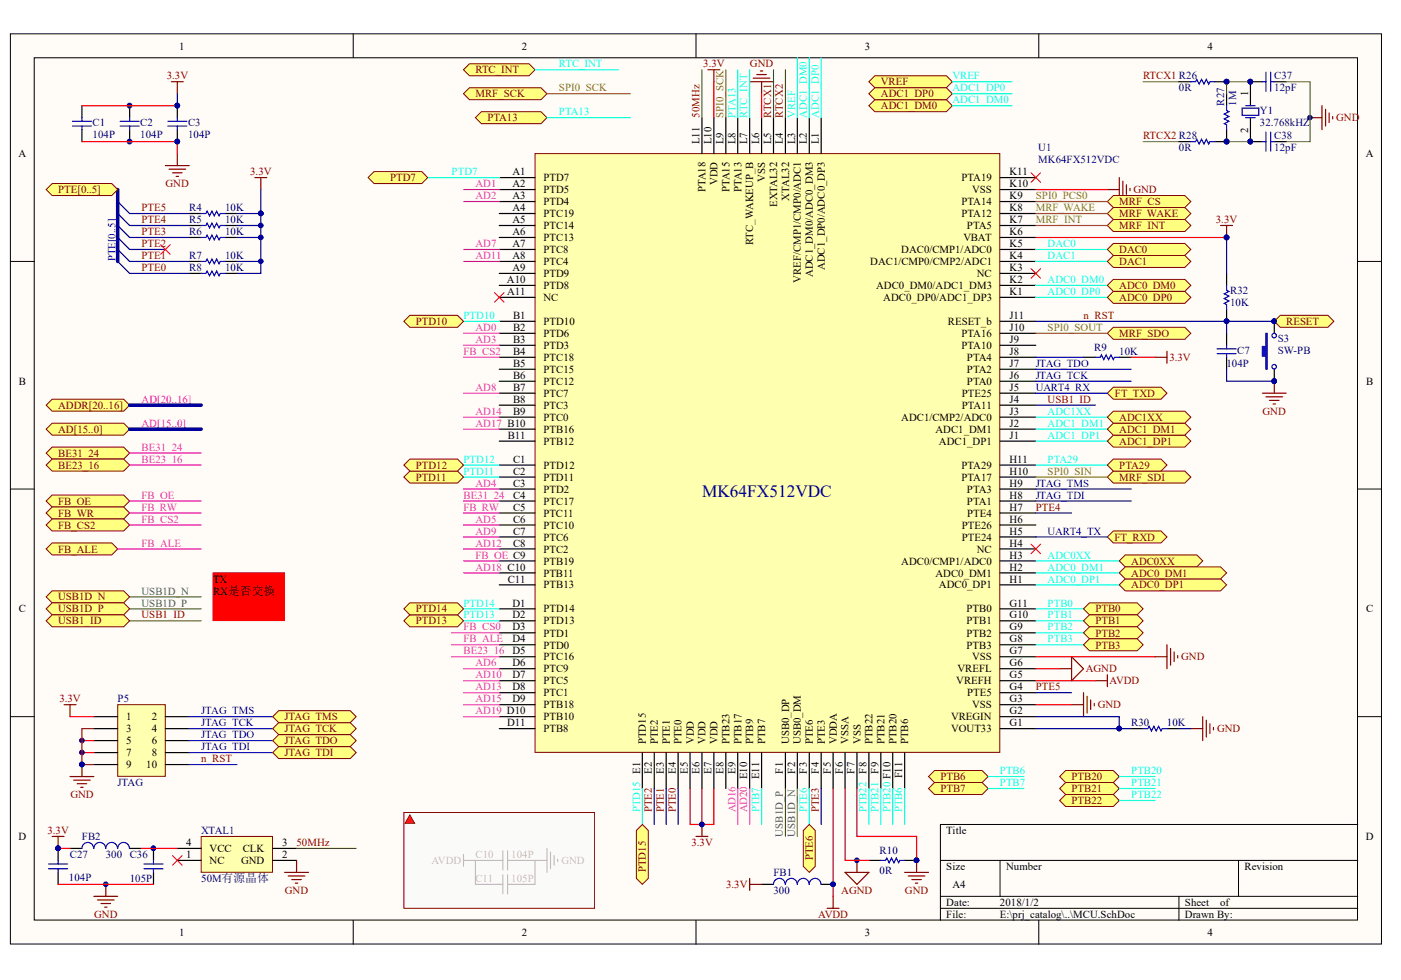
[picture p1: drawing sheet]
# Altium schematic sheet MCU.SchDoc
size A4

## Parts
C1  value 104P  [0402]  (hidden comment: Cap)
C2  value 104P  [0402]  (hidden comment: Cap)
C3  value 104P  [0402]  (hidden comment: Cap)
C7  value 104P  [1608[0603]]  (hidden comment: Cap)
C10  value 104P  [0402]  (hidden comment: Cap)  (masked out: inside a compile mask, not in the netlist)
C11  value 105P  [0402]  (hidden comment: Cap)  (masked out: inside a compile mask, not in the netlist)
C27  value 104P  [1608[0603]]  (hidden comment: Cap)
C36  value 105P  [1608[0603]]  (hidden comment: Cap)
C37  value 12pF  [1608[0603]]  (hidden comment: Cap)
C38  value 12pF  [1608[0603]]  (hidden comment: Cap)
FB1  value 300  [0402]  (hidden comment: Inductor)
FB2  value 300  [0402]  (hidden comment: Inductor)
P5  JTAG  [MHDR2X5]
R4  value 10K  [1608[0603]]  (hidden comment: Res)
R5  value 10K  [1608[0603]]  (hidden comment: Res)
R6  value 10K  [1608[0603]]  (hidden comment: Res)
R7  value 10K  [1608[0603]]  (hidden comment: Res)
R8  value 10K  [1608[0603]]  (hidden comment: Res)
R9  value 10K  [1608[0603]]  (hidden comment: Res)
R10  value 0R  [0402]  (hidden comment: Res)
R26  value 0R  [1608[0603]]  (hidden comment: Res)
R27  value 1M  [1608[0603]]  (hidden comment: Res)
R28  value 0R  [1608[0603]]  (hidden comment: Res)
R30  value 10K  [1608[0603]]  (hidden comment: Res)
R32  value 10K  [1608[0603]]  (hidden comment: Res)
S3  SW-PB  [key 3*4*2]
U1  MK64FX512VDC  [BGA121C65P11X11_800X800X50]
XTAL1  50M有源晶体  [XTAL7_3225]
Y1  32.768kHZ  [3215]

## Ports
AD[15..0], ADC0_DM0, ADC0_DM1, ADC0_DP0, ADC0_DP1, ADC0XX, ADC1_DM0, ADC1_DM1, ADC1_DP0, ADC1_DP1, ADC1XX, ADDR[20..16], BE23_16, BE31_24, DAC0, DAC1, FB_ALE, FB_CS2, FB_OE, FB_WR, FT_RXD, FT_TXD, JTAG_TCK, JTAG_TDI, JTAG_TDO, JTAG_TMS, MRF_CS, MRF_INT, MRF_SCK, MRF_SDI, MRF_SDO, MRF_WAKE, PTA13, PTA29, PTB0, PTB1, PTB2, PTB3, PTB6, PTB7, PTB20, PTB21, PTB22, PTD7, PTD10, PTD11, PTD12, PTD13, PTD14, PTD15, PTE6, PTE[0..5], RESET, RTC_INT, USB1_ID, USB1D_N, USB1D_P, VREF

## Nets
3.3V: C1.2 C2.2 C3.2 C27.2 FB1.1 FB2.1 P5.1 R4.1 R5.1 R6.1 R7.1 R8.1 R9.1 R32.1 U1.E5(VDD) U1.E6(VDD) U1.E7(VDD) U1.K6(VBAT) U1.L10(VDD)
AGND: R10.2 U1.F6(VSSA) U1.G6(VREFL)
AVDD: FB1.2 U1.F5(VDDA) U1.G5(VREFH)
GND: C1.1 C2.1 C3.1 C7.1 C27.1 C36.1 C37.1 C38.1 P5.3 P5.5 P5.7 P5.9 R10.1 R30.1 S3.1 U1.F7(VSS) U1.G3(VSS) U1.G7(VSS) U1.K10(VSS) U1.L6(VSS) XTAL1.2(GND)
50MHz: U1.L11(PTA18) XTAL1.3(CLK)
AD0: U1.B2(PTD6)
AD1: U1.A2(PTD5)
AD2: U1.A3(PTD4)
AD3: U1.B3(PTD3)
AD4: U1.C3(PTD2)
AD5: U1.C6(PTC10)
AD6: U1.D6(PTC9)
AD7: U1.A7(PTC8)
AD8: U1.B7(PTC7)
AD9: U1.C7(PTC6)
AD10: U1.D7(PTC5)
AD11: U1.A8(PTC4)
AD12: U1.C8(PTC2)
AD13: U1.D8(PTC1)
AD14: U1.B9(PTC0)
AD15: U1.D9(PTB18)
AD16: U1.E9(PTB17)
AD17: U1.B10(PTB16)
AD18: U1.C10(PTB11)
AD19: U1.D10(PTB10)
AD20: U1.E10(PTB9)
ADC0_DM0: U1.K2(ADC0_DM0/ADC1_DM3) ; port ADC0_DM0
ADC0_DM1: U1.H2(ADC0_DM1) ; port ADC0_DM1
ADC0_DP0: U1.K1(ADC0_DP0/ADC1_DP3) ; port ADC0_DP0
ADC0_DP1: U1.H1(ADC0_DP1) ; port ADC0_DP1
ADC0XX: U1.H3(ADC0/CMP1/ADC0) ; port ADC0XX
ADC1_DM0: U1.L2(ADC1_DM0/ADC0_DM3) ; port ADC1_DM0
ADC1_DM1: U1.J2(ADC1_DM1) ; port ADC1_DM1
ADC1_DP0: U1.L1(ADC1_DP0/ADC0_DP3) ; port ADC1_DP0
ADC1_DP1: U1.J1(ADC1_DP1) ; port ADC1_DP1
ADC1XX: U1.J3(ADC1/CMP2/ADC0) ; port ADC1XX
BE23_16: U1.D5(PTC16) ; port BE23_16
BE31_24: U1.C4(PTC17) ; port BE31_24
DAC0: U1.K5(DAC0/CMP1/ADC0) ; port DAC0
DAC1: U1.K4(DAC1/CMP0/CMP2/ADC1) ; port DAC1
FB_ALE: U1.D4(PTD0) ; port FB_ALE
FB_CS0: U1.D3(PTD1)
FB_CS2: U1.B4(PTC18) ; port FB_CS2
FB_OE: U1.C9(PTB19) ; port FB_OE
FB_RW: U1.C5(PTC11) ; port FB_WR
JTAG_TCK: P5.4 U1.J6(PTA0) ; port JTAG_TCK
JTAG_TDI: P5.8 U1.H8(PTA1) ; port JTAG_TDI
JTAG_TDO: P5.6 U1.J7(PTA2) ; port JTAG_TDO
JTAG_TMS: P5.2 U1.H9(PTA3) ; port JTAG_TMS
MRF_INT: U1.K7(PTA5) ; port MRF_INT
MRF_WAKE: U1.K8(PTA12) ; port MRF_WAKE
n_RST: C7.2 P5.10 R32.2 S3.2 U1.J11(RESET_b) ; port RESET
PTA13: U1.L8(PTA13) ; port PTA13
PTA29: U1.H11(PTA29) ; port PTA29
PTB0: U1.G11(PTB0) ; port PTB0
PTB1: U1.G10(PTB1) ; port PTB1
PTB2: U1.G9(PTB2) ; port PTB2
PTB3: U1.G8(PTB3) ; port PTB3
PTB6: U1.F11(PTB6) ; port PTB6
PTB7: U1.E11(PTB7) ; port PTB7
PTB20: U1.F10(PTB20) ; port PTB20
PTB21: U1.F9(PTB21) ; port PTB21
PTB22: U1.F8(PTB22) ; port PTB22
PTD7: U1.A1(PTD7) ; port PTD7
PTD10: U1.B1(PTD10) ; port PTD10
PTD11: U1.C2(PTD11) ; port PTD11
PTD12: U1.C1(PTD12) ; port PTD12
PTD13: U1.D2(PTD13) ; port PTD13
PTD14: U1.D1(PTD14) ; port PTD14
PTD15: U1.E1(PTD15) ; port PTD15
PTE0: R8.2 U1.E4(PTE0)
PTE1: R7.2 U1.E3(PTE1)
PTE2: U1.E2(PTE2)
PTE3: R6.2 U1.F4(PTE3)
PTE4: R5.2 U1.H7(PTE4)
PTE5: R4.2 U1.G4(PTE5)
PTE6: U1.F3(PTE6) ; port PTE6
RTC_INT: U1.L7(RTC_WAKEUP_B) ; port RTC_INT
RTCX1: R26.2 U1.L5(EXTAL32)
RTCX2: R28.2 U1.L4(XTAL32)
SPI0_PCS0: U1.K9(PTA14) ; port MRF_CS
SPI0_SCK: U1.L9(PTA15) ; port MRF_SCK
SPI0_SIN: U1.H10(PTA17) ; port MRF_SDI
SPI0_SOUT: U1.J10(PTA16) ; port MRF_SDO
UART4_RX: U1.J5(PTE25) ; port FT_TXD
UART4_TX: U1.H5(PTE24) ; port FT_RXD
USB1_ID: U1.J4(PTA11) ; port USB1_ID
USB1D_N: U1.F2(USB0_DM) ; port USB1D_N
USB1D_P: U1.F1(USB0_DP) ; port USB1D_P
VREF: U1.L3(VREF/CMP1/CMP0/ADC1) ; port VREF
NetC36_2: C36.2 FB2.2 XTAL1.4(VCC)
NetC37_2: C37.2 R26.1 R27.1 Y1.1(OSC1)
NetC38_2: C38.2 R27.2 R28.1 Y1.2(OSC2)
NetR9_2: R9.2 U1.J8(PTA4)
NetR30_2: R30.2 U1.G1(VOUT33) U1.G2(VREGIN)

Not connected (* = marked no-connect by the designer): U1 A4(PTC19) A5(PTC14) A6(PTC13) A9(PTD9) A10(PTD8) A11(NC)* B5(PTC15) B6(PTC12) B8(PTC3) B11(PTB12) C11(PTB13) D11(PTB8) E8(PTB23) H4(NC)* H6(PTE26) J9(PTA10) K3(NC)* K11(PTA19)*; XTAL1 1(NC)*

## Buses and harness runs
bus AD[15..0] = port AD[15..0]
bus AD[20..16] = port ADDR[20..16]
bus PTE[0..5] = port PTE[0..5]

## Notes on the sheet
- TX RX是否交换
